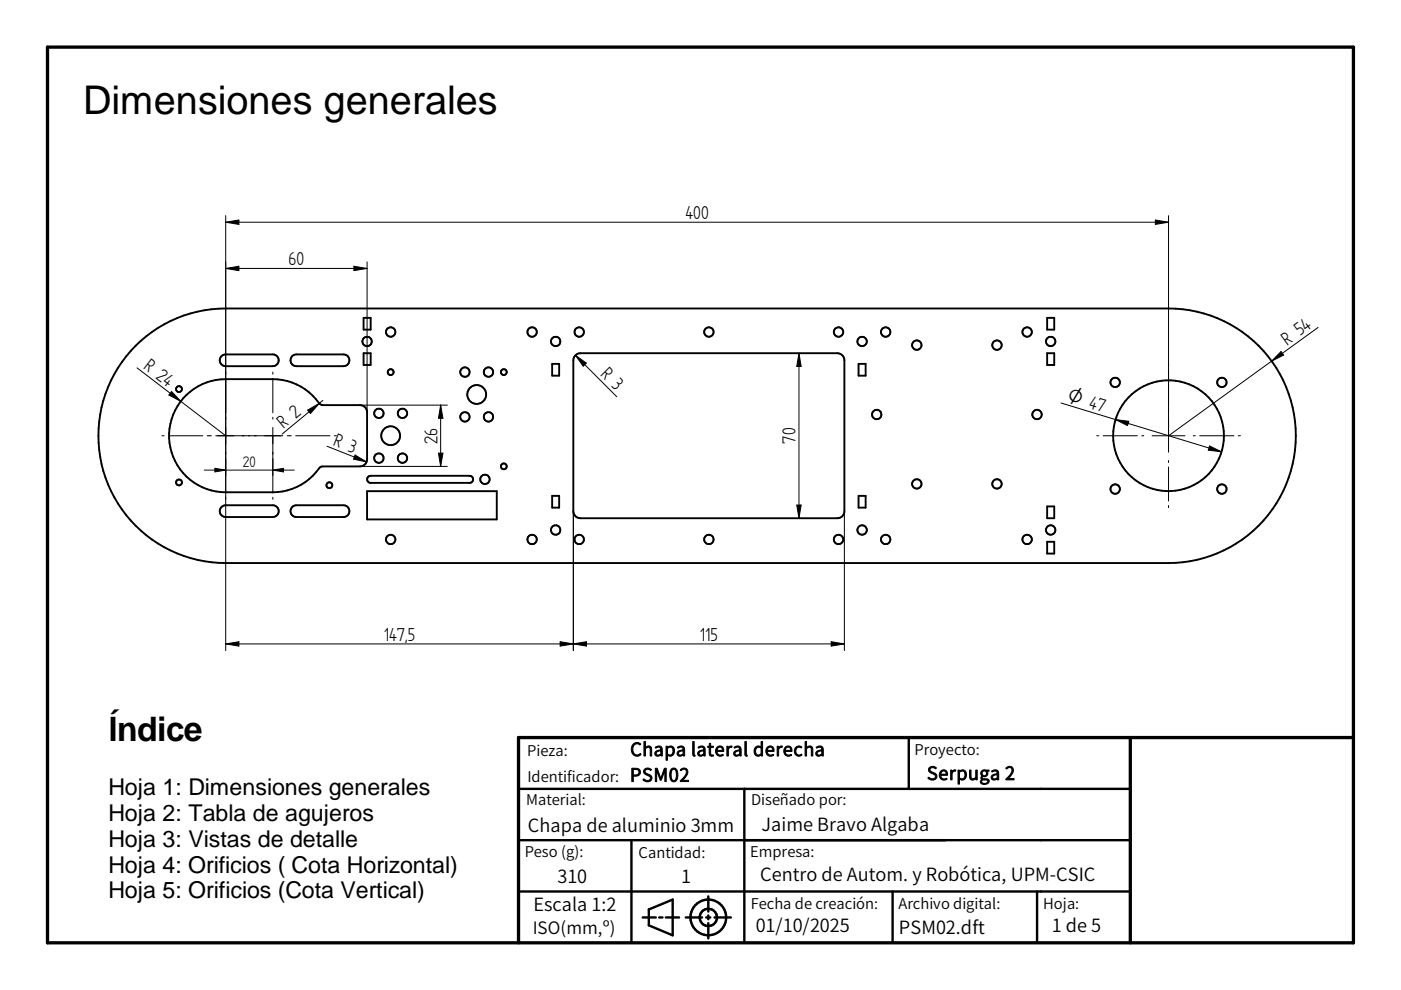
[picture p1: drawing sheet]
<svg xmlns="http://www.w3.org/2000/svg" width="297mm" height="210mm" viewBox="0 0 297 210" stroke-linecap="round" stroke-linejoin="round" font-family="sans-serif">
<path d="M10.1 10h276.9v189.9h-276.9zM239.6 156.4v43.5M287 156.4h-177.1v43.5" fill="none" stroke="#000" stroke-width=".7"/>
<g fill="none" stroke="#000" stroke-width=".51">
<path d="M192.7 156.4v10.9M109.9 167.3h129.7M109.9 178.1h129.7M133.9 178.1v21.8M157.8 167.3v32.6M109.9 189h129.7M136.3 194.5h2.7M137.6 192.8l5-2.1v7.6l-5-2.1zM139.8 194.5h.7M141.2 194.5h2.8M145.4 194.5h3.4M149.7 194.5h.9"/>
<path d="M150.2 190.1v3.2M150.2 194.1v.8M150.2 195.7v3.3M151.5 194.5h3.5M189.2 189v10.9M219.9 189v10.9"/>
<circle cx="150.2" cy="194.5" r="3.8"/>
<circle cx="150.2" cy="194.5" r="1.84"/>
</g>
<g fill="none" stroke="#000" stroke-width=".4">
<path d="M28.8 73.3a27.1 27.1 0 0 1 19.1-7.9h199.9a27 27 0 0 1 26.9 27 27 27 0 0 1-26.9 27h-199.9a27 27 0 0 1-25-16.7 27 27 0 0 1 5.9-29.4zM47 75.5l.9-.4h9.9a1.25 1.25 0 0 1 1.3 1.3 1.25 1.25 0 0 1-1.3 1.2h-9.9a1.24 1.24 0 0 1-1.2-.7 1.24 1.24 0 0 1 .3-1.4zM62 75.5l.8-.4h10a1.25 1.25 0 0 1 1.3 1.3 1.25 1.25 0 0 1-1.3 1.2h-10a1.25 1.25 0 0 1-1.1-.7 1.25 1.25 0 0 1 .3-1.4zM77.1 74.9h1.5v2.5h-1.5zM77.1 67.4h1.5v2.5h-1.5zM117.1 77.2h1.5v2.5h-1.5zM121.9 75.5l.5-.5 .7-.1h54.4l.7 .1 .5 .5 .3 .9v32l-.1 .6a1.41 1.41 0 0 1-1.4 .9h-54.4l-1-.3-.4-.6-.1-.6v-32zM182 77.2h1.5v2.5h-1.5zM222 74.9h1.5v2.5h-1.5zM222 67.4h1.5v2.5h-1.5zM39.5 83.7a11.9 11.9 0 0 1 8.4-3.3h9.9a12.2 12.2 0 0 1 10.1 5.3l.5 .2h7.9l.7 .1a1.42 1.42 0 0 1 .8 1.4v10l-.3 .9-.5 .4-.7 .2h-7.9l-.5 .2a12.2 12.2 0 0 1-10.1 5.3h-9.9a12 12 0 0 1-11.2-7.5 12 12 0 0 1 2.8-13.2zM47 107.5l.9-.4h9.9a1.25 1.25 0 0 1 1.3 1.3 1.25 1.25 0 0 1-1.3 1.2h-9.9a1.23 1.23 0 0 1-1.2-.7 1.23 1.23 0 0 1 .3-1.4z"/>
<path d="M62 107.5l.8-.4h10a1.25 1.25 0 0 1 1.3 1.3 1.25 1.25 0 0 1-1.3 1.2h-10a1.24 1.24 0 0 1-1.1-.7 1.24 1.24 0 0 1 .3-1.4zM77.8 104.1h27.5v6h-27.5zM78.1 101l.5-.1h21a.75 .75 0 0 1 .7 .7 .75 .75 0 0 1-.7 .8h-21a.76 .76 0 0 1-.7-.5 .76 .76 0 0 1 .2-.9zM117.1 105.1h1.5v2.5h-1.5zM182 105.1h1.5v2.5h-1.5zM222 107.4h1.5v2.5h-1.5zM222 114.9h1.5v2.5h-1.5z"/>
<circle cx="77.8" cy="72.4" r="1"/>
<circle cx="82.8" cy="78.9" r=".63"/>
<circle cx="82.8" cy="70.4" r="1.01"/>
<circle cx="98.6" cy="78.9" r="1"/>
<circle cx="103.6" cy="78.9" r="1.01"/>
<circle cx="106.8" cy="78.9" r=".62"/>
<circle cx="112.8" cy="70.4" r="1"/>
<circle cx="117.8" cy="72.4" r="1"/>
<circle cx="122.8" cy="70.4" r="1"/>
<circle cx="150.3" cy="70.4" r="1"/>
<circle cx="177.8" cy="70.4" r="1.01"/>
<circle cx="182.8" cy="72.4" r="1"/>
<circle cx="187.8" cy="70.4" r="1"/>
<circle cx="194.4" cy="73.2" r="1"/>
<circle cx="211.4" cy="73.2" r="1.01"/>
<circle cx="217.8" cy="70.4" r="1.01"/>
<circle cx="222.8" cy="72.4" r="1"/>
<circle cx="38" cy="82.5" r=".63"/>
<circle cx="80.3" cy="87.6" r=".99"/>
<circle cx="80.3" cy="97.1" r="1.01"/>
<circle cx="82.8" cy="92.4" r="2"/>
<circle cx="85.3" cy="97.1" r="1.01"/>
<circle cx="85.3" cy="87.6" r="1"/>
<circle cx="98.6" cy="88.4" r="1"/>
<circle cx="101.1" cy="83.6" r="2"/>
<circle cx="103.6" cy="88.4" r="1"/>
<circle cx="106.8" cy="98.9" r=".62"/>
<circle cx="185.9" cy="87.9" r="1"/>
<circle cx="219.9" cy="87.9" r="1"/>
<circle cx="236.4" cy="81.1" r="1"/>
<circle cx="247.8" cy="92.4" r="11.7"/>
<circle cx="259.1" cy="81.1" r="1"/>
<circle cx="38" cy="102.3" r=".63"/>
<circle cx="69.8" cy="102.9" r=".62"/>
<circle cx="82.8" cy="114.4" r="1"/>
<circle cx="102.8" cy="101.6" r="1"/>
<circle cx="112.8" cy="114.4" r="1"/>
<circle cx="117.8" cy="112.4" r="1"/>
<circle cx="122.8" cy="114.4" r="1"/>
<circle cx="150.3" cy="114.4" r="1"/>
<circle cx="177.8" cy="114.4" r="1"/>
<circle cx="182.8" cy="112.4" r="1"/>
<circle cx="187.8" cy="114.4" r="1"/>
<circle cx="194.4" cy="102.6" r="1"/>
<circle cx="211.4" cy="102.6" r="1"/>
<circle cx="217.8" cy="114.4" r="1"/>
<circle cx="222.8" cy="112.4" r="1.01"/>
<circle cx="236.4" cy="103.7" r="1"/>
<circle cx="259.1" cy="103.7" r="1"/>
</g>
<g fill="none" stroke="#000" stroke-width=".21">
<path d="M47.9 56.9h29.9M47.9 56.9l2.7-.4v.9zM47.9 45.7v92.2M47.9 47.1l2.7-.4v.9zM47.9 47.1h199.9M75 56.5l2.8 .4-2.8 .5zM77.8 55.5v31.9M245 46.7l2.8 .4-2.8 .5zM247.8 45.7v50.2M29.1 78l18.8 14.4M57.8 78.9v.5M122 75.3l8.8 8.8"/>
<path d="M122 75.3l2.3 1.7-.6 .6zM169.4 74.9v35M169.4 74.9l.5 2.8h-1zM271.6 74.5l.6 .8-2.6 1.3zM279.5 69.4l-31.7 23M34.4 92.4h.4M35.7 92.4h7.3M36.4 83l1.9 2.1-2.5-1.3zM43.3 99.7h19.1M43.9 92.4h.9M45.6 99.3l2.3 .4-2.3 .4zM45.7 92.4h14.3"/>
<path d="M57.8 80.3v7.2M57.8 88.5v.4M57.8 90.6v13.9M57.8 99.7l2.3-.4v.8zM60.9 92.4h.9M62.7 92.4h7.3M65.2 87l2.5-1.5-1.9 2.2zM68.4 84.9l-8.6 7.1M69.3 94.6l8.4 3.3M70.9 92.4h.4M75.3 96.5l2.4 1.4-2.8-.6zM76.3 85.9h18.5"/>
<path d="M76.3 98.9h18.5M93 96.1h.9l-.5 2.8zM93.4 85.9v13M93.4 85.9l.5 2.8h-.9zM225 85.4l34 10.4M232.5 92.4h.5M233.9 92.4h7.2M236.5 89l2.8 .3-.2 .9zM242.1 92.4h.4M244.3 92.4h6.9M247.8 97.6v.5M247.8 99v7.2"/>
<path d="M253 92.4h.4M254.4 92.4h7.2M256.5 94.6l2.5 1.2-2.8-.4zM262.5 92.4h.5M57.8 105.4v.5M121.6 108.4v29.5M168.9 107.1h1l-.5 2.8zM179 108.4v29.5M247.8 107.2v.4M47.9 136.5l2.7-.4v.9zM47.9 136.5h131.1M118.8 136.1l5.6 .9v-.9l-5.6 .9z"/>
<path d="M176.2 136.1l2.8 .4-2.8 .5z"/>
</g>
<g fill="#000">
<path d="M47.9 47.1l2.7-.4v.9zM47.9 56.9l2.7-.4v.9zM75 56.5l2.8 .4-2.8 .5zM245 46.7l2.8 .4-2.8 .5zM122 75.3l2.3 1.7-.6 .6zM169.4 74.9l.5 2.8h-1zM271.6 74.5l.6 .8-2.6 1.3zM36.4 83l1.9 2.1-2.5-1.3zM65.2 87l2.5-1.5-1.9 2.2zM75.3 96.5l2.4 1.4-2.8-.6zM93.4 85.9l.5 2.8h-.9zM93 96.1h.9l-.5 2.8z"/>
<path d="M236.5 89l2.8 .3-.2 .9zM256.5 94.6l2.5 1.2-2.8-.4zM45.6 99.3l2.3 .4-2.3 .4zM57.8 99.7l2.3-.4v.8zM168.9 107.1h1l-.5 2.8zM47.9 136.5l2.7-.4v.9zM118.8 136.1l2.8 .4-2.8 .5zM121.6 136.5l2.8-.4v.9zM176.2 136.1l2.8 .4-2.8 .5z"/>
</g>
<text font-size="8.4" x="17.6" y="24.2">Dimensiones generales</text>
<text font-size="7.2" x="23" y="157">Índice</text>
<g font-size="4.9">
<text x="23" y="168.6">Hoja 1: Dimensiones generales</text>
<text x="23" y="174">Hoja 2: Tabla de agujeros</text>
<text x="23" y="179.5">Hoja 3: Vistas de detalle</text>
<text x="23" y="185">Hoja 4: Orificios ( Cota Horizontal)</text>
<text x="23" y="190.5">Hoja 5: Orificios (Cota Vertical)</text>
</g>
<g font-size="4.5">
<text x="145.3" y="46.4">400</text>
<text x="61.1" y="56.2">60</text>
<text x="272.9" y="73.3" transform="rotate(-36 272.9 73.3)">R 54</text>
<text x="30.3" y="78" transform="rotate(37 30.3 78)">R 24</text>
<text x="127.2" y="79.5" transform="rotate(45 127.2 79.5)">R 3</text>
<text x="60.1" y="90.9" transform="rotate(-39 60.1 90.9)">R 2</text>
<text x="70.5" y="94.3" transform="rotate(21 70.5 94.3)">R 3</text>
<text x="92.7" y="94.1" transform="rotate(-90 92.7 94.1)">26</text>
<text x="168.7" y="94.1" transform="rotate(-90 168.7 94.1)">70</text>
<text x="81.4" y="135.8">147,5</text>
<text x="148.4" y="135.8">115</text>
</g>
<text font-size="4.3" x="226.1" y="85.1" transform="rotate(17 226.1 85.1)">O 47</text>
<g font-size="3.9">
<text x="133.6" y="160.3">Chapa lateral derecha</text>
<text x="133.6" y="165.7">PSM02</text>
<text x="196.5" y="165.4">Serpuga 2</text>
<text x="111.9" y="176.3">Chapa de aluminio 3mm</text>
<text x="161.4" y="176.1">Jaime Bravo Algaba</text>
<text x="118.2" y="187.2">310</text>
<text x="144.4" y="187.2">1</text>
<text x="161.2" y="186.8">Centro de Autom. y Robótica, UPM-CSIC</text>
<text x="113.1" y="193.3">Escala 1:2</text>
<text x="160.2" y="197.7">01/10/2025</text>
<text x="190.6" y="197.9">PSM02.dft</text>
<text x="223" y="197.6">1 de 5</text>
</g>
<text font-size="3.7" x="51.5" y="99.1">20</text>
<text font-size="3.6" x="112.9" y="197.9">ISO(mm,º)</text>
<g font-size="3.1">
<text x="111.8" y="160.2">Pieza:</text>
<text x="193.9" y="160.1">Proyecto:</text>
<text x="111.8" y="165.7">Identificador:</text>
<text x="111.6" y="170.8">Material:</text>
<text x="159.3" y="170.8">Diseñado por:</text>
<text x="111.2" y="181.7">Peso (g):</text>
<text x="135.4" y="182">Cantidad:</text>
<text x="159" y="181.8">Empresa:</text>
<text x="159.2" y="192.7">Fecha de creación:</text>
<text x="190.5" y="192.7">Archivo digital:</text>
<text x="221.2" y="192.7">Hoja:</text>
</g>
</svg>
